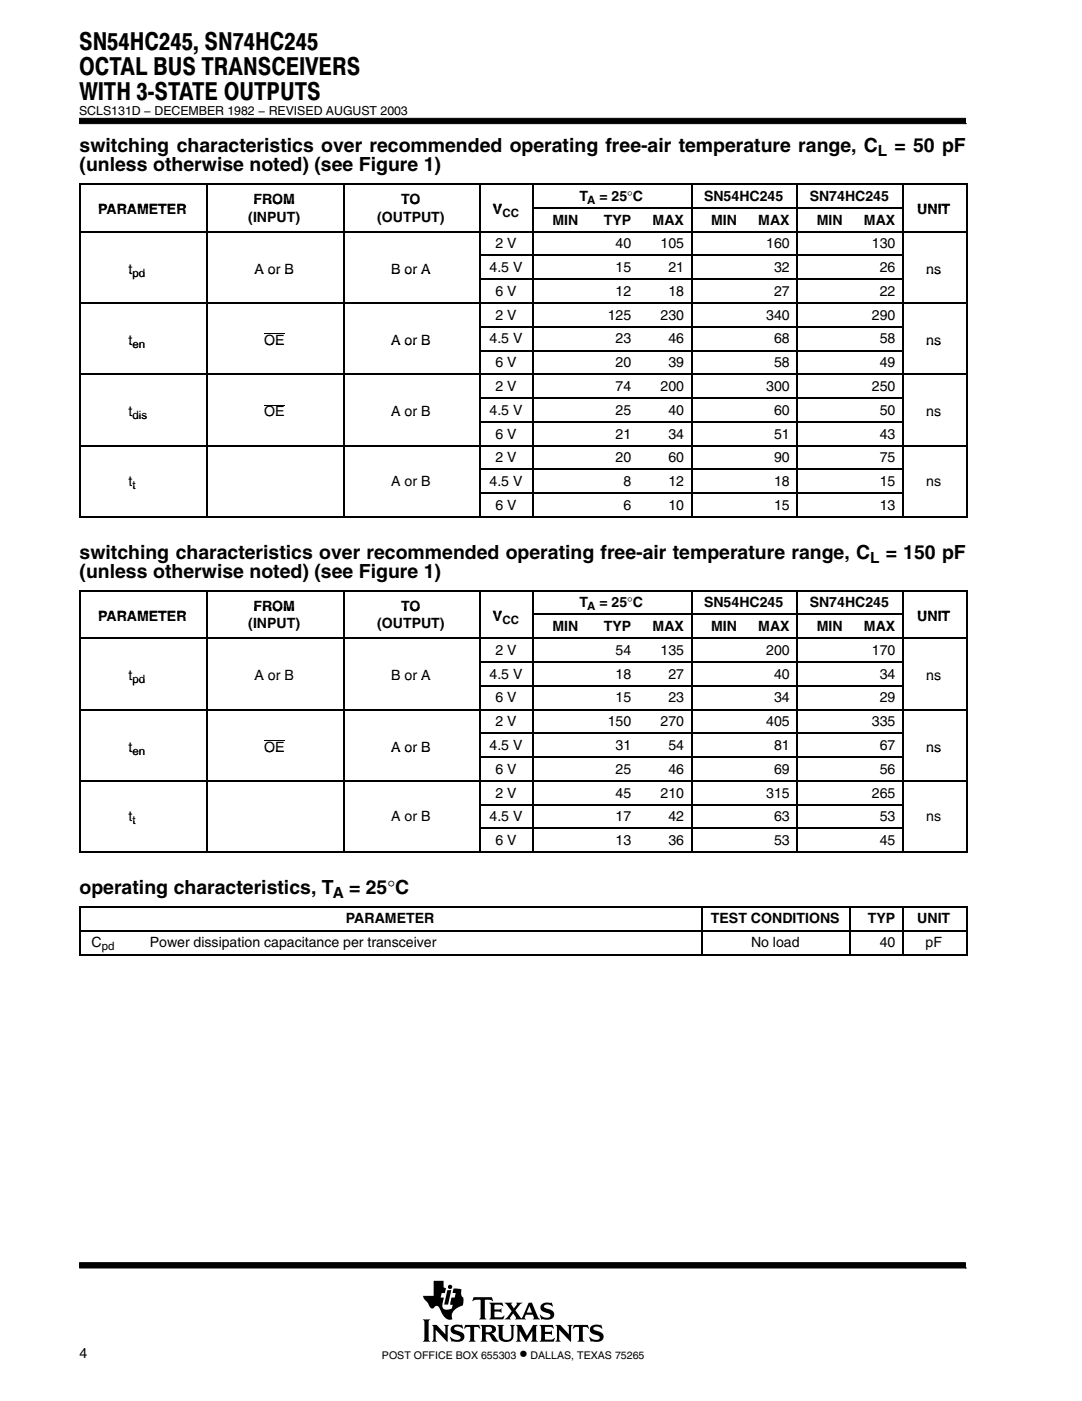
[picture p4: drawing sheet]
<svg xmlns="http://www.w3.org/2000/svg" width="216mm" height="280mm" viewBox="0 0 216 280" stroke-linecap="round" stroke-linejoin="round" font-family="sans-serif">
<g fill="#000" stroke="#000" stroke-width=".2">
<path d="M15.9 23.6v1.1h176.9v-1.1z" fill-rule="evenodd"/>
<path d="M15.9 252v1h176.9v-1z" fill-rule="evenodd"/>
</g>
<g fill="#000">
<path d="M89.3 257.4h.8l-.6 2.9h-.8z"/>
<path d="M84.4 263.3h1.5l-.3 .3v3.8l.3 .3h-1.5l.3-.5v-3.4z" fill-rule="evenodd"/>
<path d="M86.2 264.4h1l1.7 1.9v-1.5l-.3-.4h1.1l-.3 .3v3.1l-2.4-2.5v2l.3 .4h-1.1l.3-.5v-2.3z" fill-rule="evenodd"/>
<path d="M86.6 255.6h2v1.3l.4 .1-.2 1h-.6l-.2 .9h.6l-.2 1.1a.93 .93 0 0 0 .1 1.1 .93 .93 0 0 0 1.1 .2l.6-.2 .2-.8h-.5l.2-1.4h.7l.2-.9h-.7l.3-.9 1.5 .2v.9l.1 .5 .3 .2v.7l-.1 .9-.6 .2a2.75 2.75 0 0 0-1.6 1.9l.1 .6-.3 .1a1.67 1.67 0 0 1-1.8-1.3l-.3-.7a.68 .68 0 0 0-.5-.7 .68 .68 0 0 0-.8 .4h-.1a.74 .74 0 0 1-.9-.6l-1-1.4-.1-.4h2.1z" fill-rule="evenodd"/>
<path d="M90.2 264.7a2.09 2.09 0 0 1 1.9-.3l.1-.1 .3 .8h-.1a1.23 1.23 0 0 0-1.7-.1l.1 .4 .9 .3a1.07 1.07 0 0 1 1 1.3 1.07 1.07 0 0 1-1.4 .8l-.9-.2-.2 .1-.4-.9 .1-.1a1.38 1.38 0 0 0 2.1 .3 1.72 1.72 0 0 0-1.5-.9 .91 .91 0 0 1-.3-1.4z" fill-rule="evenodd"/>
<path d="M92.9 264.4h2.8l.2 .7-.5-.3h-.6l-.1 .1v2.4l.3 .4h-1.4l.2-.2 .1-.3v-2.3l-.7-.1-.6 .3z" fill-rule="evenodd"/>
<path d="M94.6 258.8h3.6l.2 .9-.6-.3-1 .1v3.4l.3 .4h-1.4l.3-.4v-3.4l-1-.1-.7 .2z" fill-rule="evenodd"/>
<path d="M95.9 264.4h2.1a.85 .85 0 0 1 1 .8 .85 .85 0 0 1-.9 .9l.5 .3 .6 .9 .4 .3-.2 .1a1.11 1.11 0 0 1-1.4-.9l-.3-.4-.7-.1v1l.3 .4h-1.4l.3-.5v-2.3z" fill-rule="evenodd"/>
<path d="M97.7 259.9h2.6l.2 .8-.7-.4-1.1 .1v.9h1.1l.3-.2v.9l-.3-.3h-1.1v1l.1 .2h1.3l.5-.4 .1 .1-.2 .7h-2.8l.3-.6v-2.2z" fill-rule="evenodd"/>
<path d="M99.3 264.4h1.3l-.3 .3v2.1l.3 .5a1.07 1.07 0 0 0 1.4-.3l.1-2.1-.3-.5h1l-.3 .3v1.9a1.34 1.34 0 0 1-1.9 1.1 1.08 1.08 0 0 1-1-1.1v-1.9z" fill-rule="evenodd"/>
<path d="M103 264.4h1.1l1.1 2.2 1.2-2.2h.9l-.3 .4v2.5l.4 .4h-1.4l.3-.4v-1.7l-1.3 2.2-1.3-2.3v1.8l.4 .4h-1.1l.3-.5v-2.3z" fill-rule="evenodd"/>
<path d="M100.7 259.9h1.6l-.2 .5 .5 .7 .6-.9-.1-.3h1.2l-.5 .4-.9 1.2 1.2 1.6 1.5-3.2h.6l1.2 2.9 .4 .5-1.4-.1a.24 .24 0 0 0 .2-.2 .24 .24 0 0 0 0-.2l-.2-.5h-1.4l-.3 .7 .3 .3h-2.2l.2-.4-.5-.8-.7 .8 .2 .4h-1.3l.6-.5 .9-1.1z" fill-rule="evenodd"/>
<path d="M108.2 260.3a1.87 1.87 0 0 1 1.4-.4l.4 .1 .2-.1 .1 .8a1.24 1.24 0 0 0-1.7-.1l.1 .3 .7 .3a1.08 1.08 0 0 1 1.3 1 1.08 1.08 0 0 1-1.2 1.1l-1.2-.1-.2 .1-.3-.9 .8 .5h.7a.47 .47 0 0 0 .6-.4 .47 .47 0 0 0-.5-.5h-.2a1.11 1.11 0 0 1-1.2-1.6z" fill-rule="evenodd"/>
<path d="M107.7 264.4h2.6l.2 .7-.6-.3-1.1 .1v.9h1l.4-.3v.9l-.3-.2h-1.1v1l1.4 .1 .5-.3-.2 .7h-2.8l.3-.3 .1-1.1-.1-1.6z" fill-rule="evenodd"/>
<path d="M110.9 264.4h1l1.7 1.9v-1.5l-.3-.4h1l-.3 .4v3l-2.4-2.5v2l.3 .4h-1l.3-.4v-2.5z" fill-rule="evenodd"/>
<path d="M114.6 264.4h2.8l.2 .7-.5-.3h-.6l-.1 .1v2.4l.3 .4h-1.4l.3-.4v-2.4l-.1-.1h-.6l-.6 .3z" fill-rule="evenodd"/>
<path d="M118.1 264.6l.5-.2h1.3l.1-.1 .3 .8h-.1a1.13 1.13 0 0 0-1.7-.1l.1 .4 .8 .2a1.07 1.07 0 0 1 1.1 1.1 1.07 1.07 0 0 1-1.2 1.1l-1.1-.2-.2 .1-.4-.9a1.82 1.82 0 0 0 2 .4h.1a.53 .53 0 0 0-.1-.7 .53 .53 0 0 0-.6-.1 1.09 1.09 0 0 1-1-.6 1.09 1.09 0 0 1 .1-1.2z" fill-rule="evenodd"/>
<circle cx="89.9" cy="256.8" r=".42"/>
</g>
<g fill="#fff">
<path d="M105.7 260.6l.5 1.3h-1z"/>
<path d="M97 264.8h.2a.67 .67 0 0 1 .8 0 .67 .67 0 0 1 .2 .7l-.5 .3-.7 .1z" fill-rule="evenodd"/>
</g>
<g fill="none" stroke="#000" stroke-width=".32">
<path d="M15.9 36.8h177.3M16 36.6v66.7M41.4 36.6v66.7M68.6 36.6v66.7M95.9 36.6v66.7M106.5 36.6v66.7M138.1 36.6v66.7M159.2 36.6v66.7M180.3 36.6v66.7M193 36.6v66.7M15.9 46.2h177.3M95.8 51h84.4"/>
<path d="M95.8 55.7h84.4M106.3 41.5h73.9M15.9 60.5h177.3M15.9 74.7h177.3M95.8 65.2h84.4M95.8 70h84.4M95.8 79.4h84.4M15.9 88.9h177.3M95.8 84.2h84.4M95.8 93.7h84.4M95.8 98.4h84.4M15.9 103.1h177.3"/>
<path d="M15.9 117.9h177.3M16 117.7v52.5M41.4 117.7v52.5M68.6 117.7v52.5M95.9 117.7v52.5M106.5 117.7v52.5M138.1 117.7v52.5M159.2 117.7v52.5M180.3 117.7v52.5M193 117.7v52.5M15.9 127.4h177.3M95.8 132.1h84.4"/>
<path d="M95.8 136.9h84.4M106.3 122.6h73.9M15.9 141.6h177.3M15.9 155.8h177.3M95.8 146.3h84.4M95.8 151.1h84.4M15.9 170h177.3M95.8 160.6h84.4M95.8 165.3h84.4M15.9 180.9h177.3M15.9 185.7h177.3M15.9 190.6h177.3"/>
<path d="M16 180.7v10M140.2 180.7v10M169.8 180.7v10M180.3 180.7v10M193 180.7v10"/>
</g>
<path d="M52.7 66.6h4.1M52.7 80.9h4.1M52.7 147.8h4.1" fill="none" stroke="#000" stroke-width=".2"/>
<g font-size="4.9">
<text x="15.8" y="10.1">SN54HC245, SN74HC245</text>
<text x="15.8" y="15">OCTAL BUS TRANSCEIVERS</text>
<text x="15.8" y="19.9">WITH 3-STATE OUTPUTS</text>
</g>
<g font-size="3.9">
<text x="15.9" y="30.4">switching characteristics over recommended operating free-air temperature range, C</text>
<text x="15.9" y="34.2">(unless otherwise noted) (see Figure 1)</text>
<text x="178.6" y="30.4">= 50 pF</text>
<text x="15.9" y="111.5">switching characteristics over recommended operating free-air temperature range, C</text>
<text x="176.8" y="111.5">= 150 pF</text>
<text x="15.9" y="115.3">(unless otherwise noted) (see Figure 1)</text>
<text x="15.9" y="178.4">operating characteristics, T</text>
<text x="69.7" y="178.4">= 25°C</text>
</g>
<text font-size="3.5" x="103.7" y="271.2">•</text>
<g font-size="3.1">
<text x="175.3" y="31.2">L</text>
<text x="173.7" y="112.3">L</text>
<text x="66.4" y="179.2">A</text>
</g>
<g font-size="2.8">
<text x="50.6" y="40.7">FROM</text>
<text x="80.1" y="40.7">TO</text>
<text x="115.7" y="40.1">T</text>
<text x="119.7" y="40.1">= 25°C</text>
<text x="140.6" y="40.1">SN54HC245</text>
<text x="161.7" y="40.1">SN74HC245</text>
<text x="19.6" y="42.8">PARAMETER</text>
<text x="49.6" y="44.3">(INPUT)</text>
<text x="75.3" y="44.3">(OUTPUT)</text>
<text x="98.4" y="42.8">V</text>
<text x="110.3" y="44.8">MIN</text>
<text x="120.5" y="44.8">TYP</text>
<text x="130.3" y="44.8">MAX</text>
<text x="142" y="44.8">MIN</text>
<text x="151.4" y="44.8">MAX</text>
<text x="163.1" y="44.8">MIN</text>
<text x="172.5" y="44.8">MAX</text>
<text x="183.1" y="42.8">UNIT</text>
<text x="98.9" y="49.6">2 V</text>
<text x="122.9" y="49.6">40</text>
<text x="131.9" y="49.6">105</text>
<text x="153" y="49.6">160</text>
<text x="174.1" y="49.6">130</text>
<text x="25.7" y="54.6">t</text>
<text x="50.8" y="54.6">A or B</text>
<text x="78.1" y="54.6">B or A</text>
<text x="97.7" y="54.3">4.5 V</text>
<text x="98.9" y="59">6 V</text>
<text x="122.9" y="54.3">15</text>
<text x="122.9" y="59">12</text>
<text x="133.4" y="54.3">21</text>
<text x="133.4" y="59">18</text>
<text x="154.5" y="54.3">32</text>
<text x="154.5" y="59">27</text>
<text x="175.6" y="54.3">26</text>
<text x="175.6" y="59">22</text>
<text x="184.9" y="54.6">ns</text>
<text x="98.9" y="63.8">2 V</text>
<text x="121.3" y="63.8">125</text>
<text x="131.9" y="63.8">230</text>
<text x="153" y="63.8">340</text>
<text x="174.1" y="63.8">290</text>
<text x="25.7" y="68.9">t</text>
<text x="52.7" y="68.9">OE</text>
<text x="78.1" y="68.9">A or B</text>
<text x="97.7" y="68.5">4.5 V</text>
<text x="122.9" y="68.5">23</text>
<text x="133.4" y="68.5">46</text>
<text x="154.5" y="68.5">68</text>
<text x="175.6" y="68.5">58</text>
<text x="184.9" y="68.9">ns</text>
<text x="98.9" y="73.3">6 V</text>
<text x="122.9" y="73.3">20</text>
<text x="133.4" y="73.3">39</text>
<text x="154.5" y="73.3">58</text>
<text x="175.6" y="73.3">49</text>
<text x="25.7" y="83.1">t</text>
<text x="52.7" y="83.1">OE</text>
<text x="78.1" y="83.1">A or B</text>
<text x="97.7" y="82.8">4.5 V</text>
<text x="98.9" y="78">2 V</text>
<text x="122.9" y="78">74</text>
<text x="122.9" y="82.8">25</text>
<text x="131.9" y="78">200</text>
<text x="133.4" y="82.8">40</text>
<text x="153" y="78">300</text>
<text x="154.5" y="82.8">60</text>
<text x="174.1" y="78">250</text>
<text x="175.6" y="82.8">50</text>
<text x="184.9" y="83.1">ns</text>
<text x="98.9" y="87.5">6 V</text>
<text x="122.9" y="87.5">21</text>
<text x="133.4" y="87.5">34</text>
<text x="154.5" y="87.5">51</text>
<text x="175.6" y="87.5">43</text>
<text x="98.9" y="92.3">2 V</text>
<text x="122.9" y="92.3">20</text>
<text x="133.4" y="92.3">60</text>
<text x="154.5" y="92.3">90</text>
<text x="175.6" y="92.3">75</text>
<text x="25.7" y="97">t</text>
<text x="78.1" y="97">A or B</text>
<text x="97.7" y="97">4.5 V</text>
<text x="98.9" y="101.7">6 V</text>
<text x="124.5" y="97">8</text>
<text x="124.5" y="101.7">6</text>
<text x="133.4" y="97">12</text>
<text x="133.4" y="101.7">10</text>
<text x="154.5" y="97">18</text>
<text x="154.5" y="101.7">15</text>
<text x="175.6" y="97">15</text>
<text x="175.6" y="101.7">13</text>
<text x="184.9" y="97">ns</text>
<text x="19.6" y="123.9">PARAMETER</text>
<text x="49.6" y="125.4">(INPUT)</text>
<text x="50.6" y="121.9">FROM</text>
<text x="75.3" y="125.4">(OUTPUT)</text>
<text x="80.1" y="121.9">TO</text>
<text x="98.4" y="123.9">V</text>
<text x="110.3" y="125.9">MIN</text>
<text x="115.7" y="121.2">T</text>
<text x="119.7" y="121.2">= 25°C</text>
<text x="120.5" y="125.9">TYP</text>
<text x="130.3" y="125.9">MAX</text>
<text x="140.6" y="121.2">SN54HC245</text>
<text x="142" y="125.9">MIN</text>
<text x="151.4" y="125.9">MAX</text>
<text x="161.7" y="121.2">SN74HC245</text>
<text x="163.1" y="125.9">MIN</text>
<text x="172.5" y="125.9">MAX</text>
<text x="183.1" y="123.9">UNIT</text>
<text x="98.9" y="130.7">2 V</text>
<text x="122.9" y="130.7">54</text>
<text x="131.9" y="130.7">135</text>
<text x="153" y="130.7">200</text>
<text x="174.1" y="130.7">170</text>
<text x="25.7" y="135.7">t</text>
<text x="50.8" y="135.7">A or B</text>
<text x="78.1" y="135.7">B or A</text>
<text x="97.7" y="135.4">4.5 V</text>
<text x="122.9" y="135.4">18</text>
<text x="133.4" y="135.4">27</text>
<text x="154.5" y="135.4">40</text>
<text x="175.6" y="135.4">34</text>
<text x="184.9" y="135.7">ns</text>
<text x="98.9" y="140.2">6 V</text>
<text x="122.9" y="140.2">15</text>
<text x="133.4" y="140.2">23</text>
<text x="154.5" y="140.2">34</text>
<text x="175.6" y="140.2">29</text>
<text x="25.7" y="150">t</text>
<text x="52.7" y="150">OE</text>
<text x="78.1" y="150">A or B</text>
<text x="97.7" y="149.7">4.5 V</text>
<text x="98.9" y="144.9">2 V</text>
<text x="121.3" y="144.9">150</text>
<text x="122.9" y="149.7">31</text>
<text x="131.9" y="144.9">270</text>
<text x="133.4" y="149.7">54</text>
<text x="153" y="144.9">405</text>
<text x="154.5" y="149.7">81</text>
<text x="174.1" y="144.9">335</text>
<text x="175.6" y="149.7">67</text>
<text x="184.9" y="150">ns</text>
<text x="98.9" y="154.4">6 V</text>
<text x="122.9" y="154.4">25</text>
<text x="133.4" y="154.4">46</text>
<text x="154.5" y="154.4">69</text>
<text x="175.6" y="154.4">56</text>
<text x="98.9" y="159.1">2 V</text>
<text x="122.9" y="159.1">45</text>
<text x="131.9" y="159.1">210</text>
<text x="153" y="159.1">315</text>
<text x="174.1" y="159.1">265</text>
<text x="25.7" y="163.9">t</text>
<text x="78.1" y="163.9">A or B</text>
<text x="97.7" y="163.9">4.5 V</text>
<text x="122.9" y="163.9">17</text>
<text x="133.4" y="163.9">42</text>
<text x="154.5" y="163.9">63</text>
<text x="175.6" y="163.9">53</text>
<text x="184.9" y="163.9">ns</text>
<text x="98.9" y="168.6">6 V</text>
<text x="122.9" y="168.6">13</text>
<text x="133.4" y="168.6">36</text>
<text x="154.5" y="168.6">53</text>
<text x="175.6" y="168.6">45</text>
<text x="69.1" y="184.3">PARAMETER</text>
<text x="141.9" y="184.3">TEST CONDITIONS</text>
<text x="173.3" y="184.3">TYP</text>
<text x="183.1" y="184.3">UNIT</text>
<text x="18.3" y="189">C</text>
<text x="29.9" y="189">Power dissipation capacitance per transceiver</text>
<text x="150" y="189">No load</text>
<text x="175.6" y="189">40</text>
<text x="184.8" y="189">pF</text>
<text x="15.9" y="270.9">4</text>
</g>
<text font-size="2.5" x="15.8" y="22.9">SCLS131D − DECEMBER 1982 − REVISED AUGUST 2003</text>
<g font-size="2.3">
<text x="117.3" y="40.7">A</text>
<text x="100.3" y="43.4">CC</text>
<text x="26.5" y="55.2">pd</text>
<text x="26.5" y="69.5">en</text>
<text x="26.5" y="83.7">dis</text>
<text x="26.5" y="97.6">t</text>
<text x="100.3" y="124.5">CC</text>
<text x="117.3" y="121.8">A</text>
<text x="26.5" y="136.3">pd</text>
<text x="26.5" y="150.6">en</text>
<text x="26.5" y="164.5">t</text>
<text x="20.3" y="189.6">pd</text>
</g>
<g font-size="2.1">
<text x="76.3" y="271.2">POST OFFICE BOX 655303</text>
<text x="105.9" y="271.2">DALLAS, TEXAS 75265</text>
</g>
</svg>
